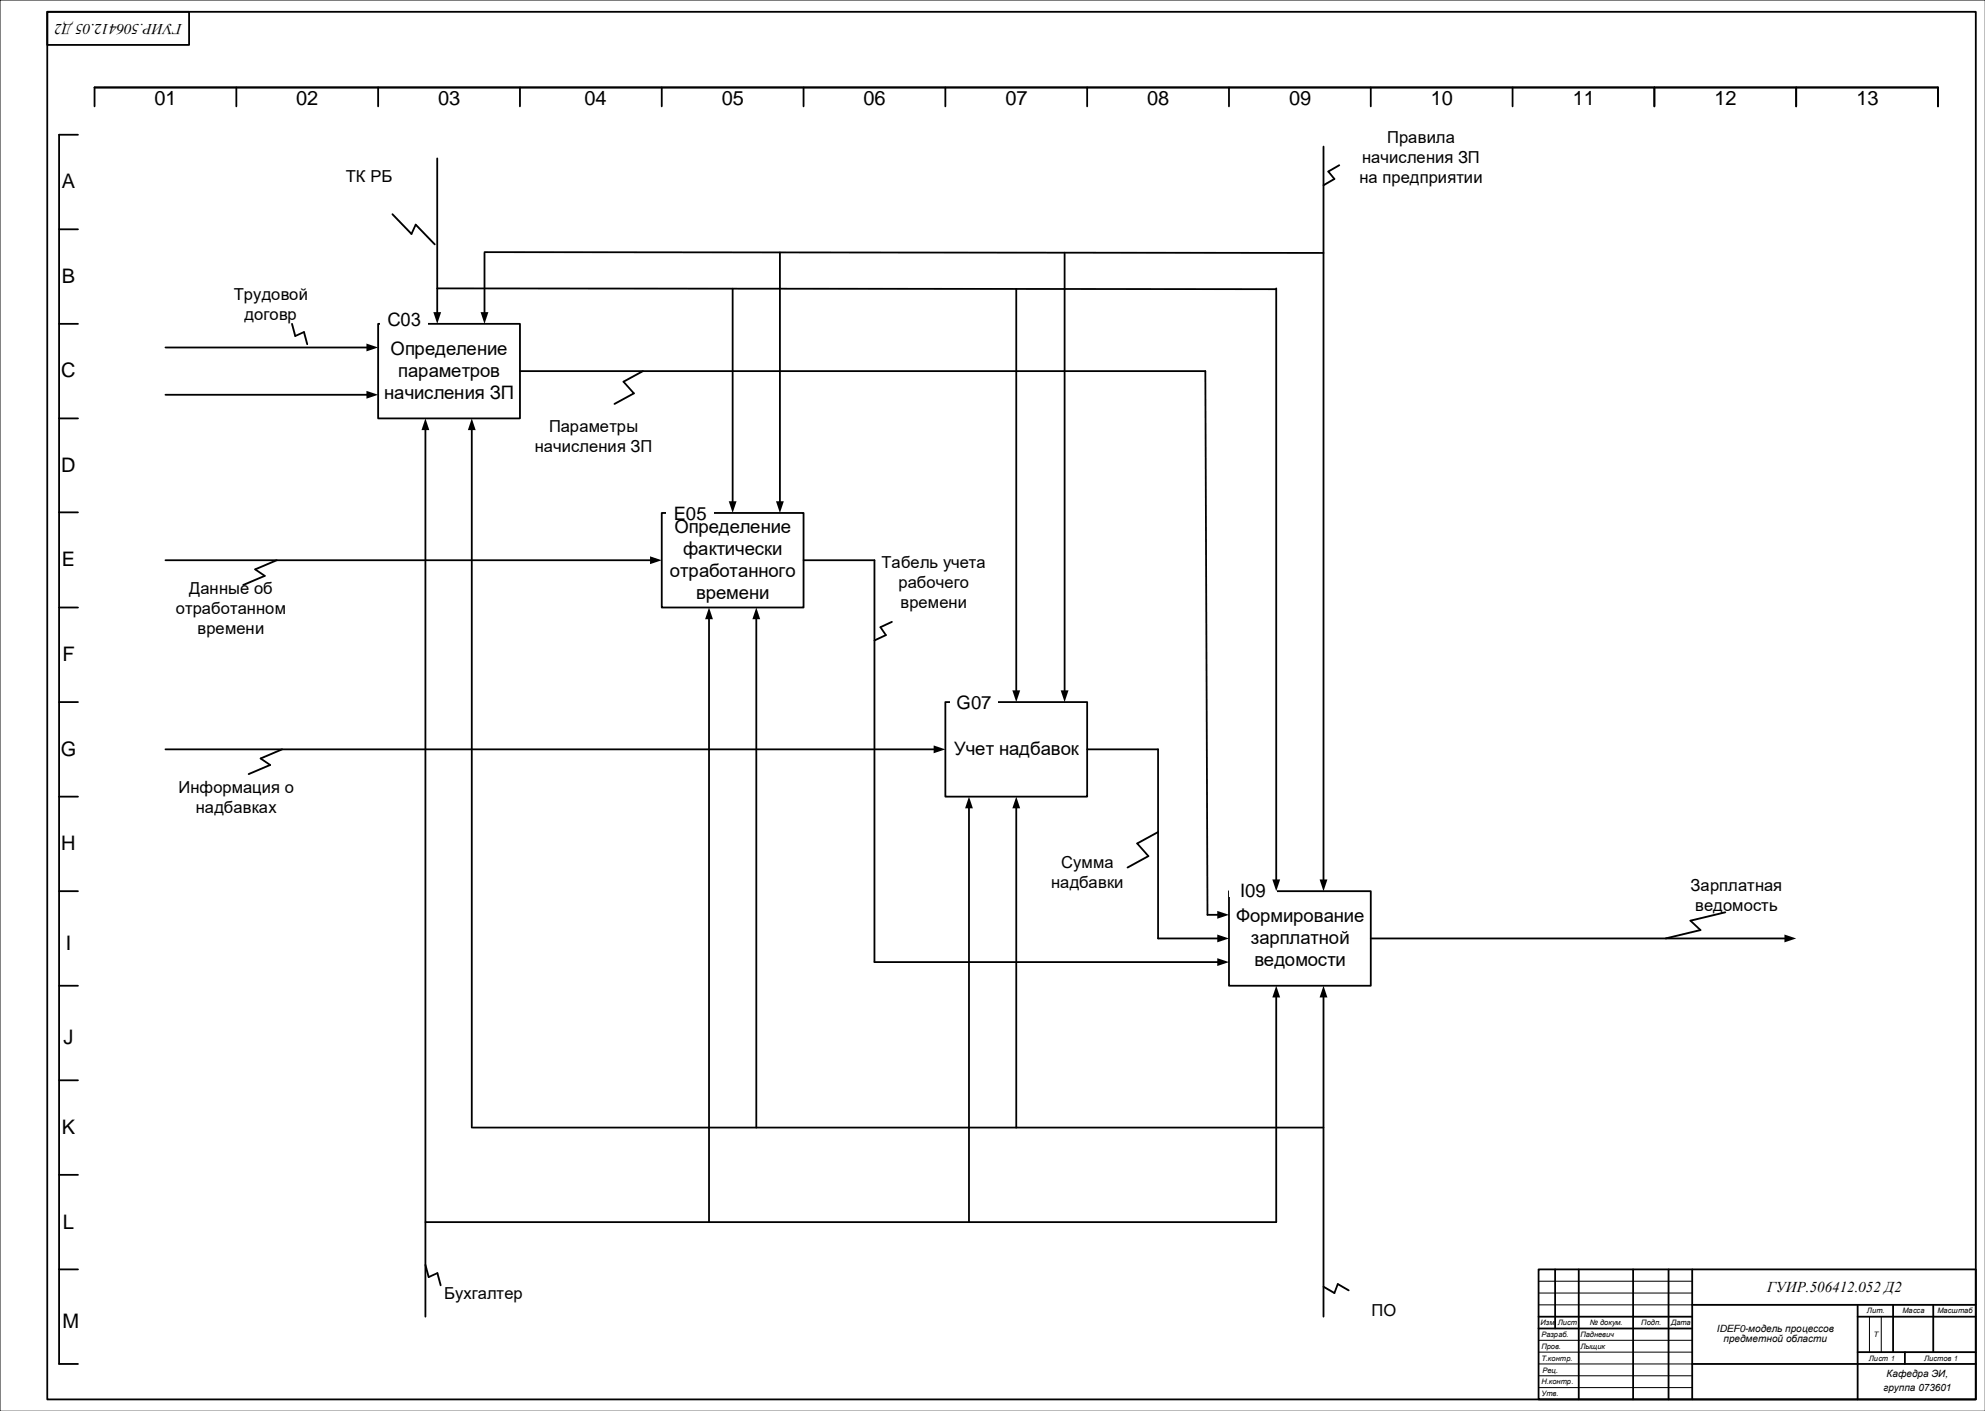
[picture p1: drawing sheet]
<svg xmlns="http://www.w3.org/2000/svg" width="840mm" height="597mm" viewBox="0 0 840 597" stroke-linecap="round" stroke-linejoin="round" font-family="sans-serif">
<path d="M839.9 0h-839.9v596.9M651 552h65M651 547h65M651 542h65M791 557v15M796 557v15M651 567h65M651 572h65M651 577h65M651 582h65M651 587h65" fill="none" stroke="#000" stroke-width=".42"/>
<g fill="none" stroke="#000" stroke-width=".76">
<path d="M20 5h816v587h-816zM20 5h60v14h-60zM100 37v8M160 37v8M220 37v8M280 37v8M340 37v8M400 37v8M460 37v8M520 37v8M580 37v8M640 37v8"/>
<path d="M700 37v8M760 37v8M33 57h-8v520M40 45v-8h780v8M25 97h8M25 137h8M160 137h60v40h-60zM25 177h8M25 216.8h8M25 257h8M25 297h8M400 297h60v40h-60z"/>
<path d="M25 337h8M25 377h8M520 377h60v40h-60zM25 417h8M25 457h8M25 497h8M25 537h8M651 537h185v55h-185zM658 537v25M668 537v55M691 537v55M706 537v55"/>
<path d="M716 537v55M651 557h65M716 552h120M786 557h50M786 552v40M801 552v20M818 552v20M651 562h65M716 577h120M786 572h50M806 572v5"/>
</g>
<g fill="#fff">
<path d="M161 132h20v7h-20z" fill-rule="evenodd"/>
<path d="M402 295h20v5h-20z" fill-rule="evenodd"/>
<path d="M520 374.5h20v5h-20z" fill-rule="evenodd"/>
</g>
<path d="M175.9 95l-1.8 4M330 106.8v105.7M310 122.1v90.4M280 217h60v40h-60zM560 421.5v135.5M25 577h8" fill="none" stroke="#000" stroke-width=".76"/>
<path d="M308.3 212h3.4l-1.7 5zM328.3 212h3.3l-1.6 5zM560 417l1.7 5h-3.4z" fill="#000"/>
<path d="M166 90.6l8.1 8.4M175.9 95l8.1 8.4" fill="none" stroke="#000" stroke-width=".79"/>
<path d="M282 215h20v5h-20z" fill-rule="evenodd" fill="#fff"/>
<g fill="none" stroke="#000" stroke-width=".76">
<path d="M185 67v65.5M560 62v310.5M562 72.6l2.6 3.1M205 106.7l355 .3M205 107v25.5M450.5 106.9v185.6M185 122l355 .3M430 122.2v170.3M540 122v250.5M70 147h85.5M128.6 140.5l-3.7 1.7M220 157h290l.9 230h4.6"/>
<path d="M70 167h85.5M263.8 161.5l4.4 4.9M180 181.5v375.5M199.6 181.5v295.5M70 237h205.5M340 237h30v170h145.5M108 240.9l4 2.7M300 261.5v255.5M320 261.5v215.5M372.5 265.3l2.3 3.4M70 317h325.5M460 317h30v80h25.5"/>
<path d="M110.3 320.9l4 2.7M410 341.5v175.5M430 341.5v135.5M481.2 356.8l4.7 5.4M580 397h175.5M715.3 389.5l4.2 3.9M540 421.5v95.5h-360M200 477h360M185.1 538.6l-3.7 1.7M566 543.2l-1.4 3.8"/>
</g>
<g fill="#000">
<path d="M183.3 132h3.4l-1.7 5zM203.3 132h3.4l-1.7 5zM155 145.3l5 1.7-5 1.6zM155 165.4l5 1.6-5 1.7zM180 177l1.7 5h-3.3zM199.6 177l1.7 5h-3.3zM275 235.3l5 1.7-5 1.7zM300 257l1.6 5h-3.3zM320 257l1.7 5h-3.3zM428.3 292h3.4l-1.7 5zM448.8 292h3.3l-1.6 5zM395 315.3l5 1.7-5 1.7z"/>
<path d="M410 337l1.6 5h-3.3zM430 337l1.7 5h-3.4zM538.3 372h3.4l-1.7 5zM558.3 372h3.4l-1.7 5zM515 395.3l5 1.7-5 1.6zM515 385.3l5 1.7-5 1.7zM755 395.3l5 1.7-5 1.6zM515 405.3l5 1.7-5 1.7zM540 417l1.7 5h-3.4z"/>
</g>
<g fill="none" stroke="#000" stroke-width=".79">
<path d="M564.6 75.7l-4.6 2.7M566.7 69.9l-4.7 2.7M123.5 137l1.4 5.2M128.6 140.5l1.4 5.1M272 157l-8.2 4.5M268.2 166.4l-8.2 4.5M117.1 237l-9.1 3.9M112 243.6l-9.1 3.9M374.8 268.7l-4.8 2.2M377.4 263.1l-4.9 2.2M119.4 317l-9.1 3.9M114.3 323.6l-9.1 3.9"/>
<path d="M490 352l-8.8 4.8M485.9 362.2l-8.8 4.8M719.5 393.4l-14.7 3.6M730 385.9l-14.7 3.6M180 535.1l1.4 5.2M185.1 538.6l1.4 5.1M560 544.3l4.6 2.7M566 543.2l4.7 2.7"/>
</g>
<g font-size="8.5">
<text x="65.3" y="44.6">01</text>
<text x="125.3" y="44.6">02</text>
<text x="185.3" y="44.6">03</text>
<text x="247.4" y="44.6">04</text>
<text x="305.4" y="44.6">05</text>
<text x="365.4" y="44.6">06</text>
<text x="425.4" y="44.6">07</text>
<text x="485.4" y="44.6">08</text>
<text x="545.4" y="44.6">09</text>
<text x="605.4" y="44.6">10</text>
<text x="665.5" y="44.6">11</text>
<text x="725.5" y="44.6">12</text>
<text x="785.5" y="44.6">13</text>
<text x="26.2" y="79.6">A</text>
<text x="26.2" y="119.6">B</text>
<text x="25.9" y="159.6">C</text>
<text x="25.9" y="199.6">D</text>
<text x="26.2" y="239.6">E</text>
<text x="26.4" y="279.6">F</text>
<text x="25.7" y="319.7">G</text>
<text x="25.9" y="359.7">H</text>
<text x="27.8" y="401.7">I</text>
<text x="26.9" y="441.7">J</text>
<text x="26.2" y="479.7">K</text>
<text x="26.7" y="519.7">L</text>
<text x="26.5" y="561.7">M</text>
</g>
<g font-size="7.8">
<text x="163.9" y="137.9">С03</text>
<text x="165.3" y="150.1">Определение</text>
<text x="168.5" y="159.4">параметров</text>
<text x="162.6" y="168.7">начисления ЗП</text>
<text x="285.2" y="219.9">E05</text>
<text x="285.3" y="225.4">Определение</text>
<text x="289.1" y="234.8">фактически</text>
<text x="283.5" y="244.1">отработанного</text>
<text x="294.6" y="253.4">времени</text>
<text x="404.8" y="299.9">G07</text>
<text x="403.7" y="319.4">Учет надбавок</text>
<text x="524.7" y="379.5">I09</text>
<text x="523" y="390.2">Формирование</text>
<text x="529.3" y="399.5">зарплатной</text>
<text x="530.8" y="408.8">ведомости</text>
</g>
<g font-size="7">
<text x="587" y="60.7">Правила</text>
<text x="576.3" y="69.1">начисления ЗП</text>
<text x="146.3" y="76.9">ТК РБ</text>
<text x="575.2" y="77.6">на предприятии</text>
<text x="98.9" y="127">Трудовой</text>
<text x="103.5" y="135.5">договр</text>
<text x="232.3" y="182.8">Параметры</text>
<text x="226.2" y="191.3">начисления ЗП</text>
<text x="373" y="240.2">Табель учета</text>
<text x="80" y="251.2">Данные об</text>
<text x="380.1" y="248.7">рабочего</text>
<text x="381" y="257.1">времени</text>
<text x="74.4" y="259.7">отработанном</text>
<text x="83.6" y="268.1">времени</text>
<text x="75.5" y="335.5">Информация о</text>
<text x="82.9" y="343.9">надбавках</text>
<text x="449" y="367.1">Сумма</text>
<text x="444.8" y="375.6">надбавки</text>
<text x="715.3" y="377.1">Зарплатная</text>
<text x="717.3" y="385.6">ведомость</text>
<text x="187.9" y="549.3">Бухгалтер</text>
<text x="580.3" y="556.9">ПО</text>
</g>
<text font-size="6.4" x="76.9" y="10.1" transform="rotate(-180 76.9 10.1)">ГУИР.506412.05 Д2</text>
<text font-size="6.3" x="747.7" y="546.6">ГУИР.506412.052 Д2</text>
<g font-size="4.2">
<text x="726.3" y="563.6">IDEF0-модель процессов</text>
<text x="729.3" y="567.9">предметной области</text>
<text x="798.3" y="582.6">Кафедра ЭИ,</text>
<text x="796.9" y="588.4">группа 073601</text>
</g>
<g font-size="3.2">
<text x="790" y="555.6">Лит.</text>
<text x="805" y="555.6">Масса</text>
<text x="819.8" y="555.6">Масштаб</text>
<text x="651.8" y="560.6">Изм.</text>
<text x="659.1" y="560.6">Лист</text>
<text x="672.7" y="560.6">№ докум.</text>
<text x="694.5" y="560.6">Подп.</text>
<text x="707.1" y="560.6">Дата</text>
<text x="652.2" y="565.7">Разраб.</text>
<text x="668.7" y="565.6">Падневич</text>
<text x="792.7" y="565.7">T</text>
<text x="652.2" y="570.7">Пров.</text>
<text x="652.2" y="575.7">Т.контр.</text>
<text x="668.7" y="570.7">Лыщик</text>
<text x="790.8" y="575.7">Лист 1</text>
<text x="814.1" y="575.7">Листов 1</text>
<text x="652.6" y="580.7">Рец.</text>
<text x="652.2" y="585.7">Н.контр.</text>
<text x="652.2" y="590.7">Утв.</text>
</g>
</svg>
